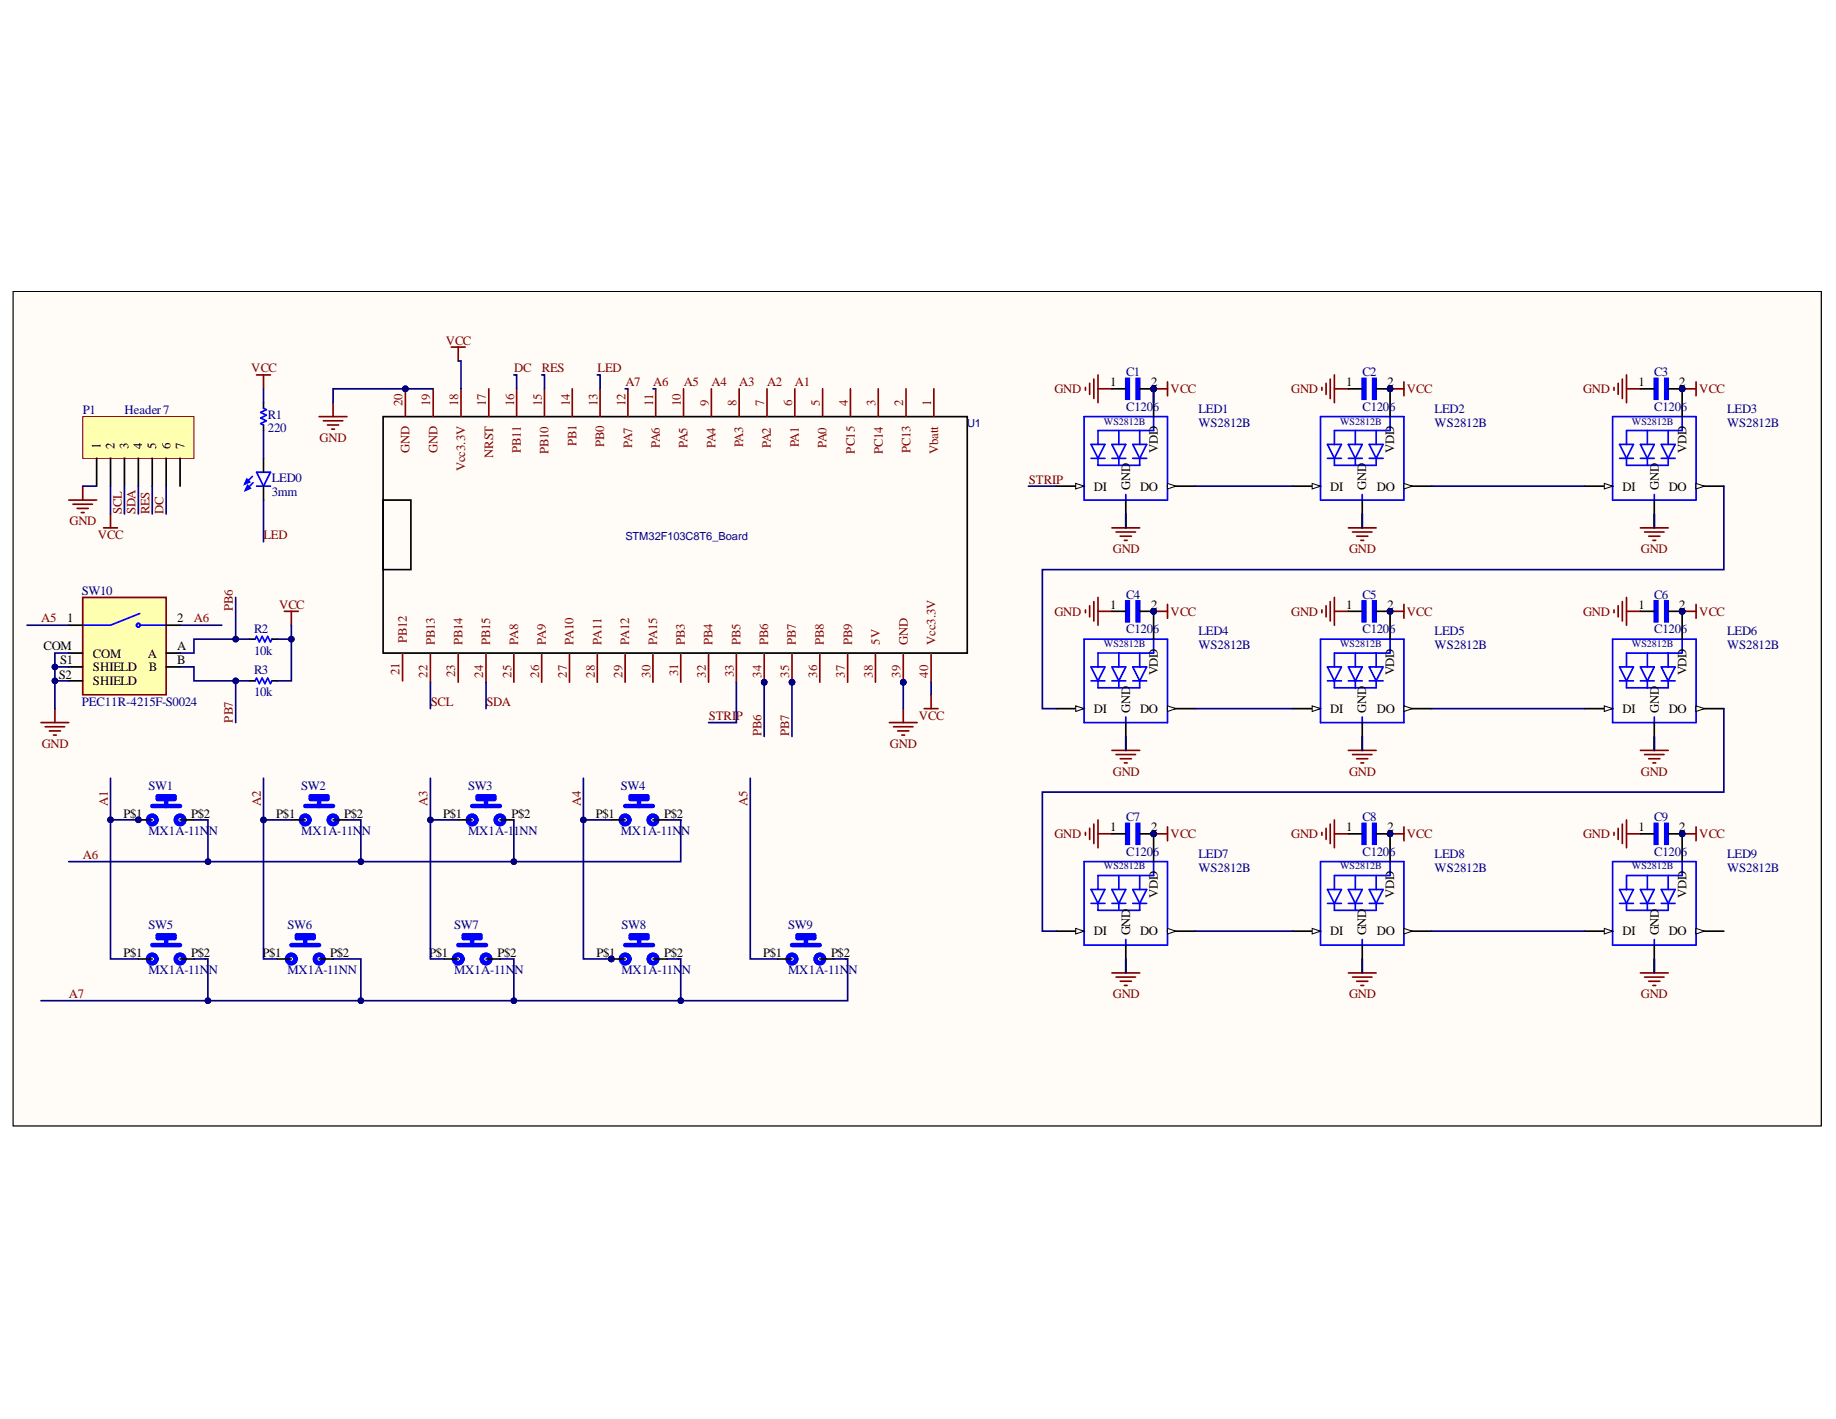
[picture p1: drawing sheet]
# Altium project KeyboardScreen.PrjPcb
1 sheet, 34 parts. Net scope: global (net labels, ports and power ports of the same name join across sheets).
Board files: PCB_KeyScreen2.PcbDoc, PCB_KeyScreen.PcbDoc

## Sheet Schematic_KeyScreen.SchDoc
size 330 x 152 mm

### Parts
C1  C1206  [CAPC3216X110N]
C2  C1206  [CAPC3216X110N]
C3  C1206  [CAPC3216X110N]
C4  C1206  [CAPC3216X110N]
C5  C1206  [CAPC3216X110N]
C6  C1206  [CAPC3216X110N]
C7  C1206  [3.2X1.6X1.1]
C8  C1206  [3.2X1.6X1.1]
C9  C1206  [CAPC3216X110N]
LED0  3mm  [LED3MM]
LED1  WS2812B  [WS2812B]
LED2  WS2812B  [WS2812B]
LED3  WS2812B  [WS2812B]
LED4  WS2812B  [WS2812B]
LED5  WS2812B  [WS2812B]
LED6  WS2812B  [WS2812B]
LED7  WS2812B  [WS2812B]
LED8  WS2812B  [WS2812B]
LED9  WS2812B  [WS2812B]
P1  Header 7  [HDR1X7]
R1  220  [RESC3116X65N]
R2  10k  [RESC3116X65N]
R3  10k  [RESC3116X65N]
SW1  MX1A-11NN  [CHERRY_MX1A-11NN_SWITCH]
SW2  MX1A-11NN  [CHERRY_MX1A-11NN_SWITCH]
SW3  MX1A-11NN  [CHERRY_MX1A-11NN_SWITCH]
SW4  MX1A-11NN  [CHERRY_MX1A-11NN_SWITCH]
SW5  MX1A-11NN  [CHERRY_MX1A-11NN_SWITCH]
SW6  MX1A-11NN  [CHERRY_MX1A-11NN_SWITCH]
SW7  MX1A-11NN  [CHERRY_MX1A-11NN_SWITCH]
SW8  MX1A-11NN  [CHERRY_MX1A-11NN_SWITCH]
SW9  MX1A-11NN  [CHERRY_MX1A-11NN_SWITCH]
SW10  PEC11R-4215F-S0024  [XDCR_PEC11R-4215F-S0024]
U1  STM32F103C8T6_Board  [PCBComponent_1]

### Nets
GND: C1.1 C2.1 C3.1 C4.1 C5.1 C6.1 C7.1 C8.1 C9.1 LED1.3-GND(GND) LED2.3-GND(GND) LED3.3-GND(GND) LED4.3-GND(GND) LED5.3-GND(GND) LED6.3-GND(GND) LED7.3-GND(GND) LED8.3-GND(GND) LED9.3-GND(GND) P1.1 SW10.COM SW10.S1(SHIELD) SW10.S2(SHIELD) U1.19(GND) U1.20(GND) U1.39(GND)
VCC: C1.2 C2.2 C3.2 C4.2 C5.2 C6.2 C7.2 C8.2 C9.2 LED1.1-VDD(VDD) LED2.1-VDD(VDD) LED3.1-VDD(VDD) LED4.1-VDD(VDD) LED5.1-VDD(VDD) LED6.1-VDD(VDD) LED7.1-VDD(VDD) LED8.1-VDD(VDD) LED9.1-VDD(VDD) P1.2 R1.1 R2.1 R3.1 U1.18(Vcc3.3V) U1.40(Vcc3.3V)
A1: SW1.P$1(P) SW5.P$1(P) U1.6(PA1)
A2: SW2.P$1(P) SW6.P$1(P) U1.7(PA2)
A3: SW3.P$1(P) SW7.P$1(P) U1.8(PA3)
A4: SW4.P$1(P) SW8.P$1(P) U1.9(PA4)
A5: SW9.P$1(P) SW10.1 U1.10(PA5)
A6: SW1.P$2(S) SW2.P$2(S) SW3.P$2(S) SW4.P$2(S) SW10.2 U1.11(PA6)
A7: SW5.P$2(S) SW6.P$2(S) SW7.P$2(S) SW8.P$2(S) SW9.P$2(S) U1.12(PA7)
DC: P1.6 U1.16(PB11)
LED: LED0.K(C) U1.13(PB0)
PB6: R2.2 SW10.A U1.34(PB6)
PB7: R3.2 SW10.B U1.35(PB7)
RES: P1.5 U1.15(PB10)
SCL: P1.3 U1.22(PB13)
SDA: P1.4 U1.24(PB15)
STRIP: LED1.4-DIN(DI) U1.33(PB5)
NetLED0_A: LED0.A R1.2
NetLED1_2-DOUT: LED1.2-DOUT(DO) LED2.4-DIN(DI)
NetLED2_2-DOUT: LED2.2-DOUT(DO) LED3.4-DIN(DI)
NetLED3_2-DOUT: LED3.2-DOUT(DO) LED4.4-DIN(DI)
NetLED4_2-DOUT: LED4.2-DOUT(DO) LED5.4-DIN(DI)
NetLED5_2-DOUT: LED5.2-DOUT(DO) LED6.4-DIN(DI)
NetLED6_2-DOUT: LED6.2-DOUT(DO) LED7.4-DIN(DI)
NetLED7_2-DOUT: LED7.2-DOUT(DO) LED8.4-DIN(DI)
NetLED8_2-DOUT: LED8.2-DOUT(DO) LED9.4-DIN(DI)

Not connected (* = marked no-connect by the designer): LED9 2-DOUT(DO); P1 7; U1 1(Vbatt) 2(PC13) 3(PC14) 4(PC15) 5(PA0) 14(PB1) 17(NRST) 21(PB12) 23(PB14) 25(PA8) 26(PA9) 27(PA10) 28(PA11) 29(PA12) 30(PA15) 31(PB3) 32(PB4) 36(PB8) 37(PB9) 38(5V)
